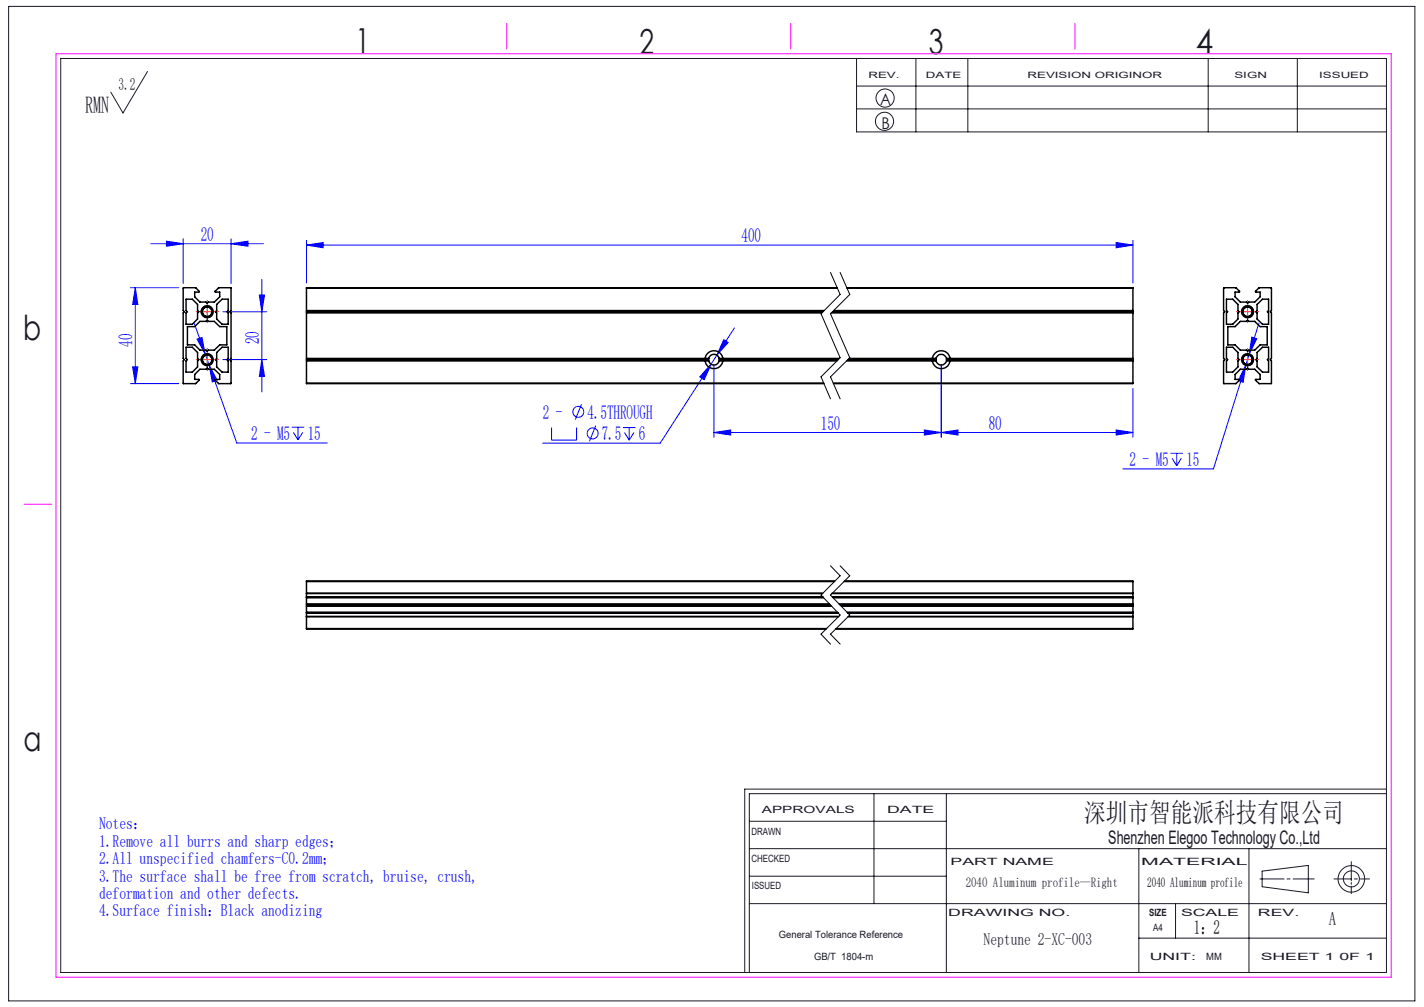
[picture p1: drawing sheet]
<svg xmlns="http://www.w3.org/2000/svg" width="297mm" height="210mm" viewBox="0 0 297 210" stroke-linecap="round" stroke-linejoin="round" font-family="sans-serif">
<g fill="none" stroke="#00f" stroke-width=".21">
<path d="M27.2 60h10.1M28.2 60v20M28.2 60l.6 3.5h-1.1zM31.5 50.8h23.4M34.7 50.3l3.5 .5-3.5 .6zM38.2 49.8v9.3M48.2 50.8l3.5-.5v1.1zM48.2 49.8v9.3M54.6 58.3v23.4M63.9 51.1l3.5-.5v1.1zM63.9 50.1v8.9M63.9 51.1h172.4"/>
<path d="M232.8 50.6l3.5 .5-3.5 .6zM236.3 50.1v8.9M27.7 76.5h1.1l-.6 3.5zM40.5 67.5l8.9 24.9h18.9M41.1 70.7l1-.3 .7 3.4zM43.6 76.2l1.7 3.1-1 .3zM46.5 65h9.1M46.5 75h9.1M54.1 61.5h1.1l-.6 3.5zM54.6 75l.6 3.5h-1.1zM148.3 75.9l-1.4 3.3-1-.6zM148.3 75.9l-10.6 16.5h-24.5"/>
<path d="M148.7 73.9h.2a1.11 1.11 0 0 1 1 .6M148.9 76v15.2M149.5 74.1l-1.2 1.8M151 70.8l.9 .6-2.4 2.7zM153.2 68.4l-3.7 5.7M196.3 76v15.2M259.8 76.2l-.5 3.5-1-.3zM259.8 76.2l-6.7 21.6h-18.9M261.1 70.3l1 .4-1.5 3.1zM262.6 67.4l-2.8 8.8M27.2 80h10.1M60.9 89.1h2.6"/>
<path d="M61.2 90.2l1 1.5M62.2 89.1v2.6M63.1 90.2l-.9 1.5M115 89.2v2.6h5.3v-2.6M121.3 84.3l-1.3 3.2M124.2 88.8l-1.3 3.2M129.9 89.2h2.6M130.2 90.2l1 1.6M131.2 89.2v2.6M132.2 90.2l-1 1.6M148.9 90.2l3.5-.5v1zM148.9 90.2h87.4"/>
<path d="M192.8 89.7l3.5 .5-3.5 .5zM196.3 90.2l3.5-.5v1zM232.8 89.7l3.5 .5-3.5 .5zM236.3 81v10.2M244.1 94.5h2.6M244.4 95.6l1 1.5M245.4 94.5v2.6M246.4 95.6l-1 1.5"/>
<circle cx="120.6" cy="85.9" r="1.14"/>
<circle cx="123.6" cy="90.4" r="1.15"/>
</g>
<g fill="none" stroke="#191924" stroke-width=".21">
<path d="M1.8 1.3h293.3v207.4h-293.3zM12.7 12.2h276.5v190.6h-276.5zM30.8 14.9l-5.2 8.7-2.5-4.4M178.6 12.2v15.3h110.6M178.6 17.9h110.6M191 12.2v15.3M201.9 12.2v15.3M252 12.2v15.3M270.6 12.2v15.3M178.6 22.7h110.6M156.3 177h132.9M156.3 171.3h41.1"/>
<path d="M182.3 165.5v22.9M197.4 165.5v37.3M237.5 177v25.8M260.5 177v25.8M281.8 179.7v4M289.2 165.5h-132.9v37.3M289.2 164.6h-133.9v38.2M156.3 188.4h132.9M156.3 182.7h41.1M237.5 195.6h51.7M245.2 188.4v7.2M262.8 183.3h5"/>
<path d="M263.2 181.7l9.7-1.2v5.7l-9.7-1.3zM268.4 183.3h.7M269.7 183.3h4.4M278.2 183.3h3.6M281.8 184v.4M281.8 184.8v1.6M282.5 183.3h.6M283.7 183.3h1.9"/>
<circle cx="184.5" cy="25.3" r="1.9"/>
<circle cx="184.6" cy="20.4" r="1.89"/>
<circle cx="281.9" cy="183.3" r="1.68"/>
<circle cx="281.9" cy="183.3" r="2.77"/>
</g>
<path d="M173.2 56.8l2 4.6-4 4 4 9.2-4 4 2 4.6M175.2 56.8l2 4.6-4 4 4 9.2-4 4 2 4.6M42 75.3a1.25 1.25 0 0 1 1.1-1.5 1.25 1.25 0 0 1 1.3 1.3 1.25 1.25 0 0 1-1.5 1.1M42 65.3a1.25 1.25 0 0 1 1.1-1.6 1.25 1.25 0 0 1 1.3 1.4 1.25 1.25 0 0 1-1.5 1.1M259 75.3a1.26 1.26 0 0 1 1.1-1.5 1.26 1.26 0 0 1 1.3 1.3 1.26 1.26 0 0 1-1.5 1.1M259 65.3a1.26 1.26 0 0 1 1.1-1.6 1.26 1.26 0 0 1 1.3 1.4 1.26 1.26 0 0 1-1.5 1.1M173.2 118l2 2.1-4 4 4 4.2-4 3.9 2 2.1M175.2 118l2 2.1-4 4 4 4.2-4 3.9 2 2.1" fill="none" stroke="#000" stroke-width=".21"/>
<path d="M11.7 11.2h278.5v192.6h-278.5zM105.7 4.9v5.3M164.9 4.9v5.3M224.2 4.9v5.3M5 105.2h5.8" fill="none" stroke="#f0f" stroke-width=".21"/>
<g fill="none" stroke="#f00" stroke-width=".21" stroke-dasharray="30.5 1.3 1.3 1.3">
<path d="M42 75h-1.1M42 65h-1.1M43.2 73.7v-1M43.2 76.2v1.1M43.2 63.7v-1M43.2 66.2v1.1M44.5 75h1M44.5 65h1M259 75h-1.1M259 65h-1.1M260.2 73.7v-1M260.2 76.2v1.1"/>
<path d="M260.2 63.7v-1M260.2 66.2v1.1M261.5 75h1M261.5 65h1"/>
</g>
<path d="M41.9 75h2.5M41.9 65h2.5M43.2 63.8v2.4M43.2 73.8v2.5M258.9 75h2.5M258.9 65h2.5M260.2 63.8v2.4M260.2 73.8v2.5" fill="none" stroke="#f00" stroke-width=".21"/>
<g fill="#00f">
<path d="M196.3 90.2l3.5-.5v1zM232.8 89.7l3.5 .5-3.5 .5zM151 70.8l-1.5 3.3 2.4-2.7zM148.3 75.9l-2.4 2.7 1 .6zM63.9 51.1l3.5-.5v1.1zM232.8 50.6l3.5 .5-3.5 .6zM261.1 70.3l-.5 3.5 1.5-3.1zM259.8 76.2l-1.5 3.2 1 .3zM41.1 70.7l1.7 3.1-.7-3.4zM43.6 76.2l.7 3.4 1-.3z"/>
<path d="M28.2 60l.6 3.5h-1.1zM27.7 76.5h1.1l-.6 3.5z"/>
<path d="M54.1 61.5h1.1l-.6 3.5zM54.6 75l.6 3.5h-1.1z"/>
<path d="M34.7 50.3l3.5 .5-3.5 .6zM48.2 50.8l3.5-.5v1.1z"/>
<path d="M148.9 90.2l3.5-.5v1zM192.8 89.7l3.5 .5-3.5 .5z"/>
</g>
<g fill="none" stroke="#000" stroke-width=".3">
<path d="M174.6 60h-110.7v.1M176.6 60h59.7v.1M255.3 60h2.5l.8 .8-1 .1v1l1.1 1.1h1.3l.2 .2 .3-.2h1.2l1.1-1.1v-1l-1-.1 .8-.8h2.6v4.8l-.3 .2 .3 .3v9.4l-.3 .3 .3 .3-.1 4.7h-2.5l-.8-.8 1-.1v-1l-1.1-1.1h-1.2l-.3-.2-.2 .2h-1.3l-1.1 1.1v1l1 .1-.8 .8h-2.6v-4.7l.2-.3-.2-.3v-9.4l.2-.3-.2-.2zM38.2 60h2.7l.7 .9h-1v1l1.1 1.1h1.3l.2 .2 .3-.2h1.2l1.1-1.1v-1l-1-.1 .8-.8h2.6v4.8l-.3 .2 .3 .3v9.4l-.3 .3 .3 .3v4.7h-2.6l-.8-.8 1-.1v-1l-1.1-1.1h-1.2l-.3-.2-.2 .2h-1.3l-1.1 1.1v1l1 .1-.8 .8h-2.6v-4.7l.3-.3-.3-.3v-9.4l.3-.3-.3-.2zM38.8 62.4h1.3l1.1 1.1v1.3l.3 .2-.3 .3v1.2l-1.1 1.1h-1.3v-2.3l.3-.3-.3-.2zM38.8 72.4h1.3l1.1 1.1v1.2l.3 .3-.3 .3v1.2l-1.1 1.1h-1.3v-2.3l.3-.3-.3-.3zM39.1 68.1h1.5l1.1-1.1h1.3l.2-.2 .3 .2h1.2l1.1 1.1h1.5v3.8h-1.5l-1.1 1.1h-1.2l-.3 .3-.2-.3h-1.3l-1.1-1.1h-1.5zM45.2 63.5l1.1-1.1h1.3v2.4l-.3 .2 .3 .3v2.3h-1.3l-1.1-1.1v-1.2l-.3-.3 .3-.2zM45.2 73.5l1.1-1.1h1.3v2.3l-.3 .3 .3 .3v2.3h-1.3l-1.1-1.1v-1.2l-.3-.3 .3-.3zM63.9 79.9v.1h107.9M63.9 75.3h83.9M63.9 79.9h107.9"/>
<path d="M63.9 75h83.9M63.9 74.7h83.9M63.9 65.3h107.5M63.9 64.8h108M63.9 60.1h110.8M63.9 65h107.7M63.9 60.1v19.8M147.8 75v.3M147.8 75.3a1.13 1.13 0 0 0 1.1 .8 1.13 1.13 0 0 0 1.1-.8M147.8 74.7a1.13 1.13 0 0 1 1.1-.8 1.13 1.13 0 0 1 1.1 .8M147.8 74.7v.3M150 74.7v.3"/>
<path d="M150 75.3h24.6M150 74.7h25M150 75v.3M150 75h24.8M173.4 65.3h62.9M173.6 65h62.7M173.8 79.9h62.5M173.9 64.8h62.4M176.6 75.3h18.6M176.7 60.1h59.6M176.8 75h18.4M177.1 74.7h18.1"/>
<path d="M195.2 75.3a1.15 1.15 0 0 0 1.1 .8 1.15 1.15 0 0 0 1.1-.8M195.2 74.7a1.15 1.15 0 0 1 1.1-.8 1.15 1.15 0 0 1 1.1 .8M195.2 75v.3M195.2 74.7v.3M197.4 74.7v.3M197.4 75v.3M197.4 75.3h38.9M197.4 75h38.9M197.4 74.7h38.9M236.3 79.9v.1h-62.5M236.3 60.1v19.8M255.8 62.4h1.3l1.1 1.1v1.3l.2 .2-.2 .3v1.2l-1.1 1.1h-1.3v-2.3l.2-.3-.2-.2z"/>
<path d="M255.8 72.4h1.3l1.1 1.1v1.2l.2 .3-.2 .3v1.2l-1.1 1.1h-1.3v-2.3l.2-.3-.2-.3zM256.1 68.1h1.5l1.1-1.1h1.3l.2-.2 .3 .2h1.2l1.1 1.1h1.5v3.8h-1.5l-1.1 1.1h-1.2l-.3 .3-.2-.3h-1.3l-1.1-1.1h-1.5zM262.2 63.5l1.1-1.1h1.3v2.4l-.3 .2 .3 .3v2.3h-1.3l-1.1-1.1v-1.2l-.3-.3 .3-.2zM262.2 73.5l1.1-1.1h1.3v2.3l-.3 .3 .3 .3v2.3h-1.3l-1.1-1.1v-1.2l-.3-.3 .3-.3zM63.9 123.7v.1M63.9 128.5v.1M63.9 131.1l108.4 .1M63.9 121.3v2.4M63.9 123.8v4.7M63.9 128.6v2.5M63.9 121.3h110.1M63.9 123.8h107.6"/>
<path d="M63.9 123.7h107.7M63.9 128.6h111M63.9 128.5h111M63.9 131.1h108.5M63.9 127.7h110.8M63.9 124.7h107.9M63.9 125.9h109.1M63.9 126.2h109.3M63.9 126.4h109.6M171.6 124.5h-107.7h107.8M173.5 123.8h62.8M173.6 123.7h62.7"/>
<path d="M173.6 124.5h62.7M173.8 124.7h62.5M174.1 121.2h-110.2v.1M174.4 131.1h61.9M174.8 127.8h-110.9h110.9M175 125.9h61.3M175.2 126.2h61.1M175.5 126.4h60.8M176 121.3h60.3M176.1 121.2h60.2v.1M176.7 127.7h59.6M176.8 127.8h59.5h-59.5"/>
<path d="M176.9 128.6h59.4M177 128.5h59.3M236.3 123.7v.1M236.3 128.5v.1M236.3 131.1l-62 .1M236.3 121.3v2.4M236.3 123.8v4.7M236.3 128.6v2.5"/>
<circle cx="43.2" cy="75" r="1.05"/>
<circle cx="43.2" cy="65" r="1.05"/>
<circle cx="43.2" cy="75" r="1"/>
<circle cx="43.2" cy="65" r="1.25"/>
<circle cx="43.2" cy="65" r=".99"/>
<circle cx="43.2" cy="75" r="1.26"/>
<circle cx="148.9" cy="75" r="1.87"/>
<circle cx="196.3" cy="75" r="1.88"/>
<circle cx="260.2" cy="65" r="1.25"/>
<circle cx="260.2" cy="75" r="1.01"/>
<circle cx="260.2" cy="65" r="1.06"/>
<circle cx="260.2" cy="75" r="1.06"/>
<circle cx="260.2" cy="65" r=".99"/>
<circle cx="260.2" cy="75" r="1.26"/>
</g>
<g font-size="7.2" fill="#191924">
<text x="74.1" y="11">1</text>
<text x="133.4" y="11.2">2</text>
<text x="193.7" y="11.3">3</text>
<text x="249.4" y="11.3">4</text>
<text x="4.8" y="70.9">b</text>
<text x="4.9" y="156.5">a</text>
</g>
<text font-size="5.6" fill="#191924" x="226.2" y="171.5">深圳市智能派科技有限公司</text>
<text font-size="4.9" fill="#191924" x="17.8" y="23.5">RMN</text>
<g font-size="4.1" fill="#00f">
<text x="41.9" y="50.2">20</text>
<text x="154.7" y="50.5">400</text>
<text x="54.1" y="71.8" transform="rotate(-90 54.1 71.8)">20</text>
<text x="27.6" y="72.3" transform="rotate(-90 27.6 72.3)">40</text>
<text x="113.2" y="87.3">2 -</text>
<text x="122.5" y="87.3">4.5THROUGH</text>
<text x="171.2" y="89.6">150</text>
<text x="206.2" y="89.6">80</text>
<text x="52.4" y="91.8">2 - M5</text>
<text x="64.2" y="91.8">15</text>
<text x="125.5" y="91.8">7.5</text>
<text x="133.3" y="91.8">6</text>
<text x="235.6" y="97.2">2 - M5</text>
<text x="247.4" y="97.2">15</text>
</g>
<text font-size="4.1" x="249" y="194.7">1：2</text>
<g font-size="3.9" fill="#191924">
<text x="231.2" y="176">Shenzhen Elegoo Technology Co.,Ltd</text>
<text x="277.2" y="193">A</text>
</g>
<g font-size="3.5" fill="#191924">
<text x="24.7" y="18.7">3.2</text>
<text x="205.1" y="197.1">Neptune 2-XC-003</text>
</g>
<g font-size="3.5" fill="#00f">
<text x="20.7" y="172.9">Notes：</text>
<text x="20.7" y="176.6">1.Remove all burrs and sharp edges；</text>
<text x="20.7" y="180.2">2.All unspecified chamfers-C0.2mm；</text>
<text x="20.7" y="183.8">3.The surface shall be free from scratch, bruise, crush,</text>
<text x="20.7" y="187.5">deformation and other defects.</text>
<text x="20.7" y="191.1">4.Surface finish：Black anodizing</text>
</g>
<g font-size="3.4" fill="#191924">
<text x="183.6" y="22">A</text>
<text x="183.8" y="27">B</text>
</g>
<text font-size="2.8" fill="#191924" x="201.4" y="184.9">2040 Aluminum profile—Right</text>
<text font-size="2.8" x="239.3" y="184.9">2040 Aluminum profile</text>
<g font-size="2.1" fill="#191924">
<text x="158.9" y="169.5">APPROVALS</text>
<text x="185" y="169.5">DATE</text>
<text x="156.7" y="174.2">DRAWN</text>
<text x="156.7" y="179.7">CHECKED</text>
<text x="156.8" y="185.4">ISSUED</text>
<text x="198.2" y="180.4">PART NAME</text>
<text x="238" y="180.4">MATERIAL</text>
<text x="197.8" y="191">DRAWING NO.</text>
<text x="239.7" y="191">SIZE</text>
<text x="246.3" y="191">SCALE</text>
<text x="262.4" y="191">REV.</text>
<text x="162.4" y="195.6">General Tolerance Reference</text>
<text x="240.5" y="194.1">A4</text>
<text x="169.8" y="200.2">GB/T 1804-m</text>
<text x="239.8" y="200.2">UNIT:</text>
<text x="251.6" y="200.2">MM</text>
<text x="262.9" y="200.2">SHEET 1 0F 1</text>
</g>
<g font-size="1.8" fill="#191924">
<text x="181.1" y="16.3">REV.</text>
<text x="193.1" y="16.3">DATE</text>
<text x="214.3" y="16.3">REVISION ORIGINOR</text>
<text x="257.5" y="16.3">SIGN</text>
<text x="275.1" y="16.3">ISSUED</text>
</g>
</svg>
